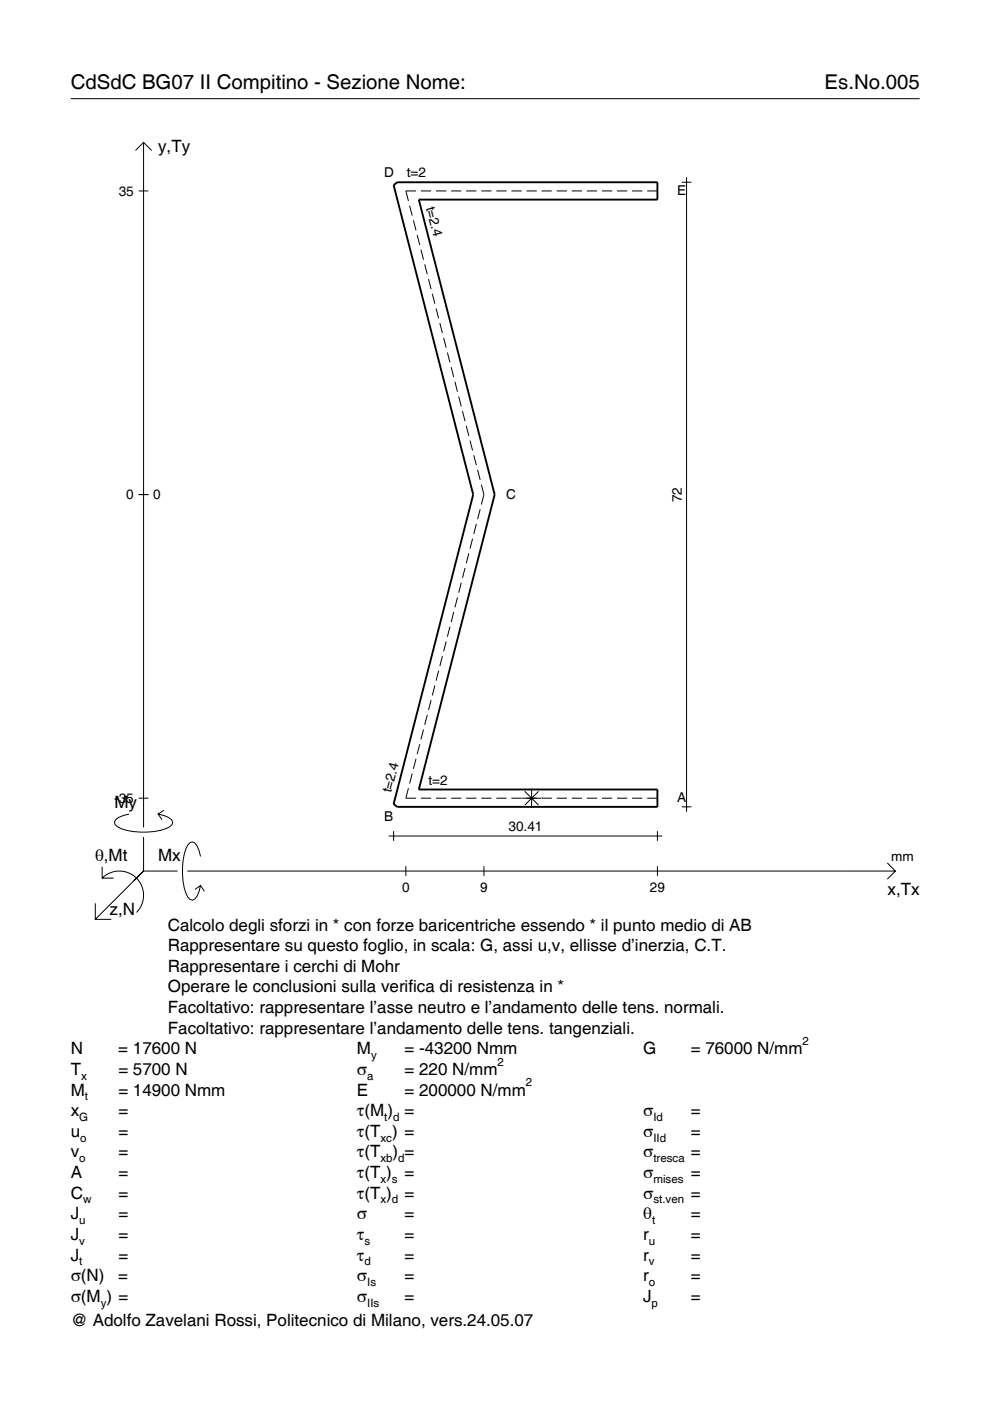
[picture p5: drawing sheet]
<svg xmlns="http://www.w3.org/2000/svg" width="210mm" height="297mm" viewBox="0 0 210 297" stroke-linecap="round" stroke-linejoin="round" font-family="sans-serif">
<g fill="none" stroke="#000" stroke-width=".21">
<path d="M15 20.9h180M28.7 31.9l1.7-1.7 1.8 1.7M30.4 30.2v145.2M144.5 38.6h2.1M145.6 37.6v134.5M29.4 40.5h2.1M86.8 43.6l.6 2.1M87.6 46.7l.6 2.1M88.2 40.5h-2.2l.6 2.1M88.4 49.8l.6 2.1M89.2 40.5h2.2M89.2 52.9l.6 2.2"/>
<path d="M90 56.1l.6 2.1M90.9 59.2l.5 2.1M92.4 40.5h2.2M95.6 40.5h2.2M98.8 40.5h2.2M102 40.5h2.2M105.2 40.5h2.2M108.4 40.5h2.2M111.6 40.5h2.2M114.8 40.5h2.2M118 40.5h2.2M121.2 40.5h2.2"/>
<path d="M124.4 40.5h2.2M127.6 40.5h2.2M130.8 40.5h2.2M134 40.5h2.2M137.2 40.5h2.2M91.7 62.3l.5 2.1M92.5 65.4l.5 2.1M93.3 68.5l.5 2.1M94.1 71.6l.5 2.1M94.9 74.7l.5 2.1M95.7 77.8l.5 2.2M96.5 81l.5 2.1"/>
<path d="M97.3 84.1l.5 2.1M98.1 87.2l.5 2.1M98.9 90.3l.5 2.1M99.7 93.4l.5 2.1M100.5 96.5l.5 2.1M101.3 99.6l.5 2.1M29.4 104.9h2.1M99.4 117.3l-.5 2.1M100.2 114.2l-.5 2.1M101 111.1l-.5 2.1M101.8 108l-.5 2.1M102.1 102.7l.5 2.2-.5 2.1"/>
<path d="M93.8 139.1l-.5 2.1M94.6 136l-.5 2.1M95.4 132.9l-.5 2.1M96.2 129.8l-.5 2.1M97 126.7l-.5 2.1M97.8 123.5l-.5 2.2M98.6 120.4l-.5 2.1M89 157.8l-.6 2.1M89.8 154.7l-.6 2.1M90.6 151.6l-.6 2.1M91.4 148.4l-.5 2.2M92.2 145.3l-.5 2.1"/>
<path d="M93 142.2l-.5 2.1M27.3 172.6a3.6 3.6 0 0 0-3 1.7l.1 .5a5.7 5.7 0 0 0 3.8 1.5 13.3 13.3 0 0 0 7.8-1l.5-.5 .1-.5a3.6 3.6 0 0 0-3.1-1.7l.8 1.2M29.4 169.2h2.1M30.4 177.5v7.2M34.7 171.8l-1.2 .8M82.4 177.3h58M83.5 176.2v2.1M86.6 167.1l-.6 2.1h2.2M87.4 164l-.6 2.1M88.2 160.9l-.6 2.1M89.2 169.2h2.2M92.4 169.2h2.2"/>
<path d="M95.6 169.2h2.2M98.8 169.2h2.2M102 169.2h2.2M105.2 169.2h2.2M108.4 169.2h6.4M111.3 167.8l2.9 2.9M112.7 167.2v4.1M114.2 167.8l-2.9 2.9M114.8 169.2h2.2M118 169.2h2.2M121.2 169.2h2.2M124.4 169.2h2.2"/>
<path d="M127.6 169.2h2.2M130.8 169.2h2.2M134 169.2h2.2M137.2 169.2h2.2M139.4 176.2v2.1M144.5 171.1h2.1M20.2 191.5v3.4h3.4M21.7 186.2a5.1 5.1 0 0 1 7.2 0 5.1 5.1 0 0 1 0 7.3M21.7 183.8v2.4h2.4M30.4 184.7l-10.2 10.2M30.4 184.7l-2 2M30.4 184.7h7.2"/>
<path d="M39.7 184.7h150.1M42.5 181.6a3.6 3.6 0 0 0-1.7-3.1l-.5 .1a5.7 5.7 0 0 0-1.5 3.8 13.3 13.3 0 0 0 1 7.8l.5 .5 .5 .2a3.6 3.6 0 0 0 1.7-3.1l-1.2 .8M42.5 187.8l.8 1.2M86 183.7v2M102.6 183.7v2M139.4 183.7v2M188.1 183l1.7 1.7-1.7 1.7"/>
</g>
<path d="M83.5 39.3l.7-.7h55.2v3.7h-50.6l16.1 62.6-16.1 62.5h50.6v3.7h-55.2l-.7-.6 16.8-65.6z" fill="none" stroke="#000" stroke-width=".4"/>
<g font-size="4.3">
<text x="15" y="18.9">CdSdC BG07 II Compitino - Sezione Nome:</text>
<text x="174.8" y="18.9">Es.No.005</text>
</g>
<g font-size="3.6">
<text x="33.5" y="32.3">y,Ty</text>
<text x="24.3" y="171.3">My</text>
<text x="20.1" y="182.6">θ,Mt</text>
<text x="33.5" y="182.6">Mx</text>
<text x="188.2" y="189.8">x,Tx</text>
<text x="23.2" y="193.9">z,N</text>
<text x="35.6" y="197.3">Calcolo degli sforzi in * con forze baricentriche essendo * il punto medio di AB</text>
<text x="35.6" y="201.7">Rappresentare su questo foglio, in scala: G, assi u,v, ellisse d’inerzia, C.T.</text>
<text x="35.6" y="206">Rappresentare i cerchi di Mohr</text>
<text x="35.6" y="210.4">Operare le conclusioni sulla verifica di resistenza in *</text>
<text x="35.6" y="214.8">Facoltativo: rappresentare l’asse neutro e l’andamento delle tens. normali.</text>
<text x="35.6" y="219.2">Facoltativo: rappresentare l’andamento delle tens. tangenziali.</text>
<text x="15" y="223.5">N</text>
<text x="15" y="227.9">T</text>
<text x="25.1" y="223.5">= 17600 N</text>
<text x="25.1" y="227.9">= 5700 N</text>
<text x="75.7" y="227.9">σ</text>
<text x="75.7" y="223.5">M</text>
<text x="85.8" y="223.5">= -43200 Nmm</text>
<text x="85.8" y="227.9">= 220 N/mm</text>
<text x="136.4" y="223.5">G</text>
<text x="146.5" y="223.5">= 76000 N/mm</text>
<text x="15" y="232.3">M</text>
<text x="25.1" y="232.3">= 14900 Nmm</text>
<text x="75.7" y="232.3">E</text>
<text x="85.8" y="232.3">= 200000 N/mm</text>
<text x="15" y="236.7">x</text>
<text x="25.1" y="236.7">=</text>
<text x="75.7" y="236.7">τ(M ) =</text>
<text x="136.4" y="236.7">σ</text>
<text x="146.5" y="236.7">=</text>
<text x="15" y="241">u</text>
<text x="15" y="245.4">v</text>
<text x="25.1" y="241">=</text>
<text x="25.1" y="245.4">=</text>
<text x="75.7" y="241">τ(T ) =</text>
<text x="75.7" y="245.4">τ(T</text>
<text x="83.3" y="245.4">) =</text>
<text x="136.4" y="241">σ</text>
<text x="136.4" y="245.4">σ</text>
<text x="146.5" y="241">=</text>
<text x="146.5" y="245.4">=</text>
<text x="15" y="249.8">A</text>
<text x="25.1" y="249.8">=</text>
<text x="75.7" y="249.8">τ(T )</text>
<text x="85.8" y="249.8">=</text>
<text x="136.4" y="249.8">σ</text>
<text x="146.5" y="249.8">=</text>
<text x="15" y="254.2">C</text>
<text x="25.1" y="254.2">=</text>
<text x="75.7" y="254.2">τ(T )</text>
<text x="85.8" y="254.2">=</text>
<text x="136.4" y="254.2">σ</text>
<text x="146.5" y="254.2">=</text>
<text x="15" y="258.5">J</text>
<text x="15" y="262.9">J</text>
<text x="25.1" y="258.5">=</text>
<text x="25.1" y="262.9">=</text>
<text x="75.7" y="258.5">σ</text>
<text x="75.7" y="262.9">τ</text>
<text x="85.8" y="258.5">=</text>
<text x="85.8" y="262.9">=</text>
<text x="136.4" y="258.5">θ</text>
<text x="136.4" y="262.9">r</text>
<text x="146.5" y="258.5">=</text>
<text x="146.5" y="262.9">=</text>
<text x="15" y="267.3">J</text>
<text x="25.1" y="267.3">=</text>
<text x="75.7" y="267.3">τ</text>
<text x="85.8" y="267.3">=</text>
<text x="136.4" y="267.3">r</text>
<text x="146.5" y="267.3">=</text>
<text x="15" y="271.7">σ(N)</text>
<text x="25.1" y="271.7">=</text>
<text x="75.7" y="271.7">σ</text>
<text x="85.8" y="271.7">=</text>
<text x="136.4" y="271.7">r</text>
<text x="146.5" y="271.7">=</text>
<text x="15" y="276">σ(M ) =</text>
<text x="15" y="281.2">@ Adolfo Zavelani Rossi, Politecnico di Milano, vers.24.05.07</text>
<text x="75.7" y="276">σ</text>
<text x="85.8" y="276">=</text>
<text x="136.4" y="276">J</text>
<text x="146.5" y="276">=</text>
</g>
<g font-size="2.9">
<text x="25.2" y="41.5">35</text>
<text x="81.4" y="37.5">D</text>
<text x="86.3" y="37.6">t=2</text>
<text x="143.6" y="41.4">E</text>
<text x="90.3" y="44.1" transform="rotate(76 90.3 44.1)">t=2.4</text>
<text x="26.8" y="105.9">0</text>
<text x="32.5" y="105.9">0</text>
<text x="107.3" y="105.8">C</text>
<text x="144.5" y="106.5" transform="rotate(-90 144.5 106.5)">72</text>
<text x="90.9" y="166.4">t=2</text>
<text x="24.2" y="170.2">-35</text>
<text x="81.4" y="174">B</text>
<text x="83" y="168.2" transform="rotate(-76 83 168.2)">t=2.4</text>
<text x="143.6" y="170.1">A</text>
<text x="107.8" y="176.2">30.41</text>
<text x="189" y="182.6">mm</text>
<text x="85.2" y="189.1">0</text>
<text x="101.8" y="189.1">9</text>
<text x="137.8" y="189.1">29</text>
</g>
<g font-size="2.4">
<text x="170.2" y="221.5">2</text>
<text x="78.7" y="224.5">y</text>
<text x="105.5" y="225.9">2</text>
<text x="17.2" y="228.9">x</text>
<text x="18" y="233.3">t</text>
<text x="77.9" y="228.9">a</text>
<text x="111.5" y="230.3">2</text>
<text x="16.8" y="237.7">G</text>
<text x="81.5" y="237.7">t d</text>
<text x="138.5" y="237.7">Id</text>
<text x="17" y="242">o</text>
<text x="80.7" y="242">xc</text>
<text x="138.5" y="242">IId</text>
<text x="16.8" y="246.4">o</text>
<text x="80.7" y="246.4">xb d</text>
<text x="80.7" y="250.8">x s</text>
<text x="138.5" y="246.4">tresca</text>
<text x="138.5" y="250.8">mises</text>
<text x="17.6" y="255.2">w</text>
<text x="80.7" y="255.2">x d</text>
<text x="138.5" y="255.2">st.ven</text>
<text x="16.8" y="259.5">u</text>
<text x="16.8" y="263.9">v</text>
<text x="77.3" y="263.9">s</text>
<text x="137.6" y="263.9">u</text>
<text x="138.2" y="259.5">t</text>
<text x="16.8" y="268.3">t</text>
<text x="77.3" y="268.3">d</text>
<text x="137.6" y="268.3">v</text>
<text x="77.9" y="272.7">Is</text>
<text x="137.6" y="272.7">o</text>
<text x="21.4" y="277">y</text>
<text x="77.9" y="277">IIs</text>
<text x="138.2" y="277">p</text>
</g>
</svg>
